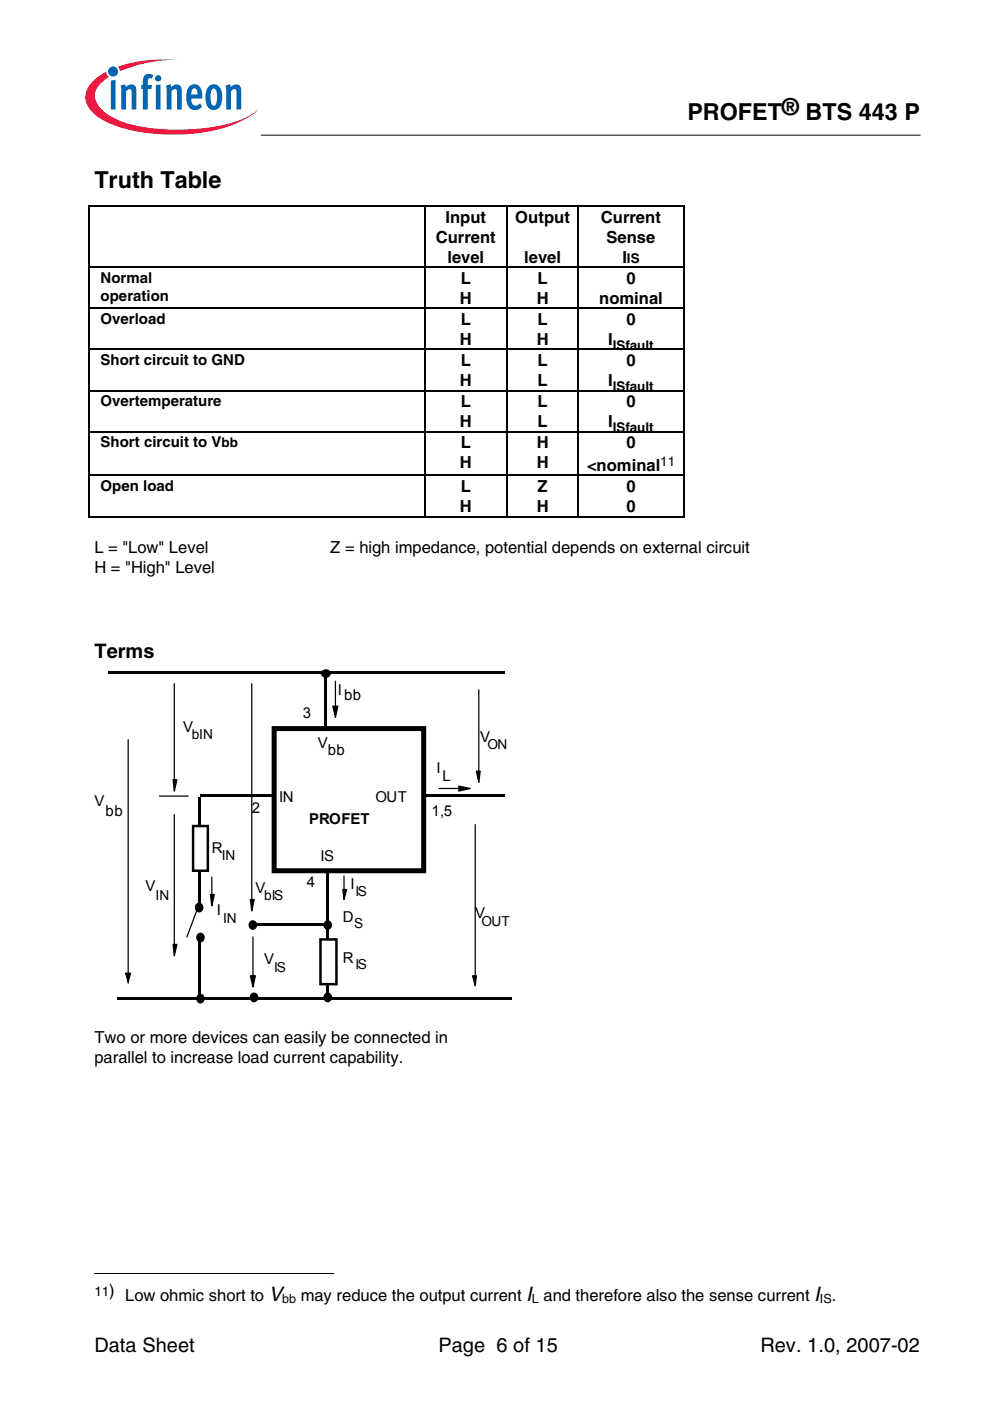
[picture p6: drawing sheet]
<svg xmlns="http://www.w3.org/2000/svg" width="210mm" height="297mm" viewBox="0 0 210 297" stroke-linecap="round" stroke-linejoin="round" font-family="sans-serif">
<circle cx="24" cy="15.2" r="1.07" fill="#0066b3"/>
<g fill="#ed1941">
<path d="M25 14.1l.8-.2a32.2 32.2 0 0 1 11.8-1.2 31.7 31.7 0 0 0-11.6 2.1l-.6 .3z"/>
<path d="M19.5 17.4a11 11 0 0 1 3-2.2l.2 .6 .4 .5a4.9 4.9 0 0 0-3 4.2 6.2 6.2 0 0 0 3.8 4.4 31.6 31.6 0 0 0 15.3 2.6 31.4 31.4 0 0 0 13.8-3l1.6-1.2a19.5 19.5 0 0 1-10.2 4.6 41.6 41.6 0 0 1-20.2-1.3 10 10 0 0 1-5.7-4.3 4.2 4.2 0 0 1 1-4.9z"/>
</g>
<g fill="#0066b3">
<path d="M23.5 17.1l1-.2v6.3h-1z"/>
<path d="M25.6 18.1l.9-.2 .2 .6a1.2 1.2 0 0 1 1.4-.6 1.2 1.2 0 0 1 .8 1.3v4h-1v-4a.41 .41 0 0 0-.7-.3l-.5 .5v3.8h-1z"/>
<path d="M30.8 15.9l.7-.2 .8 .1 .2 .1-.3 .8-.1-.1a.47 .47 0 0 0-.7 .3l-.1 1.1h1l-.2 .9h-.8v4.3h-1v-4.3h-.4v-.9h.4v-.7a1.74 1.74 0 0 1 .5-1.4z"/>
<path d="M35.2 18.1l1-.2 .1 .6a1.2 1.2 0 0 1 1.4-.6 1.2 1.2 0 0 1 .8 1.3v4h-1v-4a.41 .41 0 0 0-.6-.3l-.5 .5v3.8h-1.1z"/>
<path d="M47.8 18.1l1-.2 .1 .6a1.2 1.2 0 0 1 1.4-.6 1.2 1.2 0 0 1 .9 1.3v4h-1l-.1-4a.41 .41 0 0 0-.6-.3l-.5 .5v3.8h-1z"/>
<path d="M32.9 16.6a.67 .67 0 0 1 1.3 0 .67 .67 0 0 1-1.3 0zM33 18l1.1-.1v5.3h-1.1z"/>
<path d="M40.2 18.2a1.57 1.57 0 0 1 1.7-.2 1.57 1.57 0 0 1 .9 1.5l.1 1.4h-2.3a1.07 1.07 0 0 0 .2 1.1 1.07 1.07 0 0 0 1.1 .3l.5-.4 .4 .7a1.85 1.85 0 0 1-2.1 .6 1.85 1.85 0 0 1-1.2-1.9l.1-1.7 .2-.7zM40.8 18.9l-.2 1.2h1.3l-.1-.8a.57 .57 0 0 0-.3-.5 .57 .57 0 0 0-.7 .1z"/>
<path d="M44.4 18.2a1.74 1.74 0 0 1 1.9 0 1.74 1.74 0 0 1 .8 1.7v1.2a1.93 1.93 0 0 1-2.3 2.2 2.88 2.88 0 0 1-1.2-3.3 2.74 2.74 0 0 1 .8-1.8zM45 18.9a4.2 4.2 0 0 0 0 3.4l.3 .1a1.51 1.51 0 0 0 .7-1.8v-.4a1.16 1.16 0 0 0-.7-1.4z"/>
</g>
<path d="M55.4 28.7h139.7M20 270h50.8" fill="none" stroke="#000" stroke-width=".21"/>
<path d="M18.7 43.6h.2v.2h-.2zM144.9 43.6h.3v.2h-.3zM144.9 109.4h.3v.2h-.3zM42.5 168.5h64.6v.5h-64.6z" fill="#000"/>
<g fill="none" stroke="#000" stroke-width=".25">
<path d="M18.7 43.7h126.5M18.7 56.6h126.5M18.8 43.8v12.7M18.8 56.8v8.4M90 43.8v12.7M90 56.8v8.4M107.6 43.8v12.7M107.6 56.8v8.4M122.6 43.8v12.7M122.6 56.8v8.4M145 43.8v12.7M145 56.8v8.4"/>
<path d="M18.7 65.4h126.5M18.7 74.1h126.5M18.8 65.5v8.5M18.8 74.2v8.5M90 65.5v8.5M90 74.2v8.5M107.6 65.5v8.5M107.6 74.2v8.5M122.6 65.5v8.5M122.6 74.2v8.5M145 65.5v8.5M145 74.2v8.5"/>
<path d="M18.7 82.8h126.5M18.7 91.5h126.5M18.8 82.9v8.5M18.8 91.7v9M90 82.9v8.5M90 91.7v9M107.6 82.9v8.5M107.6 91.7v9M122.6 82.9v8.5M122.6 91.7v9M145 82.9v8.5M145 91.7v9"/>
<path d="M18.7 100.8h126.5M18.7 109.5h71.2M18.8 100.9v8.7M90 100.9v8.7M90.2 109.5h17.2M107.6 100.9v8.7M107.7 109.5h14.7M122.6 100.9v8.7M122.7 109.5h22.2M145 100.9v8.7"/>
</g>
<path d="M58.1 154.5h31.7v30.1h-31.7z" fill-rule="evenodd" fill="#fff" stroke="#000" stroke-width="1.1"/>
<path d="M22.9 142.3h84.2v.5h-84.2zM68.7 142.8h.6v11.2h-.6zM53.4 195.7h15.9v.6h-15.9zM69.3 184.4h.5v26.7h-.5zM24.8 211.4h83.6v.5h-83.6z" fill="#000"/>
<path d="M27.2 156.8v51.6M71.1 144.4v5.8M101.5 146.3v18M37 172.7v28.6M93 167.2h5.9M100.8 174.8v33.1M44.9 186v4.5M53.6 198.7v9.7M72.9 185.7v3.2" fill="none" stroke="#000" stroke-width=".26"/>
<g fill="#000" stroke="#000" stroke-width=".26">
<path d="M68.5 142.3a.83 .83 0 0 1 1.3 0 .83 .83 0 0 1-.4 1.2 .82 .82 0 0 1-1-.2 .82 .82 0 0 1 .1-1z" fill-rule="evenodd"/>
<path d="M70.6 149.7h1l-.5 2.4z" fill-rule="evenodd"/>
<path d="M97.3 166.7l2.4 .5-2.4 .5z" fill-rule="evenodd"/>
<path d="M101 163.5h.8l-.3 2.4z" fill-rule="evenodd"/>
<path d="M44.6 189.7h.8l-.5 2.4z" fill-rule="evenodd"/>
<path d="M72.7 188.6h.8l-.6 2.1z" fill-rule="evenodd"/>
<path d="M26.6 206.3h1.1l-.5 1.9z" fill-rule="evenodd"/>
<path d="M36.7 200.2h.8l-.5 2.4z" fill-rule="evenodd"/>
<path d="M53.1 206.9h1l-.5 2.4z" fill-rule="evenodd"/>
<path d="M100.2 206.9h.8l-.2 2.1z" fill-rule="evenodd"/>
</g>
<path d="M67.9 199.2h3.4v9.5h-3.4z" fill-rule="evenodd" fill="#fff" stroke="#000" stroke-width=".53"/>
<g fill="#000" stroke="#000" stroke-width=".26">
<path d="M36.7 165.3h.8l-.5 2.4z" fill-rule="evenodd"/>
<path d="M41.7 191.8a.83 .83 0 0 1 1.1 .1 .83 .83 0 0 1 0 1.1 .83 .83 0 0 1-1.1 .1 1.05 1.05 0 0 1 0-1.3z" fill-rule="evenodd"/>
<path d="M42 198.1a.85 .85 0 0 1 1.3 .6 .85 .85 0 0 1-1.1 .9 1.01 1.01 0 0 1-.2-1.5z" fill-rule="evenodd"/>
<path d="M42 211.1a.85 .85 0 0 1 1.3 .5 .85 .85 0 0 1-1.1 1 1.01 1.01 0 0 1-.2-1.5z" fill-rule="evenodd"/>
<path d="M53.3 210.8a.83 .83 0 0 1 1.1 .1 .83 .83 0 0 1 0 1.1 .83 .83 0 0 1-1.1 .1 1.05 1.05 0 0 1 0-1.3z" fill-rule="evenodd"/>
<path d="M68.9 210.8a.83 .83 0 0 1 1.2 .1 .83 .83 0 0 1 0 1.1 .83 .83 0 0 1-1.2 .1 1.05 1.05 0 0 1 0-1.3z" fill-rule="evenodd"/>
<circle cx="53.6" cy="196.1" r=".83"/>
<circle cx="69.4" cy="196.1" r=".83"/>
</g>
<path d="M42 169h.5v23.1h-.5zM42 198.7h.5v12.9h-.5z" fill="#000"/>
<path d="M37 144.9v21M33.8 168.8h6.1M42 192.3l-2.4 6.4" fill="none" stroke="#000" stroke-width=".26"/>
<path d="M40.9 175.1h3.2v9.5h-3.2z" fill-rule="evenodd" fill="#fff" stroke="#000" stroke-width=".53"/>
<path d="M53.4 144.9v46.6" fill="none" stroke="#000" stroke-width=".26"/>
<path d="M53.1 190.7h.8l-.5 2.4z" fill-rule="evenodd" fill="#000" stroke="#000" stroke-width=".26"/>
<g font-size="5">
<text x="145.8" y="25.5">PROFET® BTS 443 P</text>
<text x="20" y="39.9">Truth Table</text>
</g>
<g font-size="4.2">
<text x="20" y="139.5">Terms</text>
<text x="57" y="275.8">V</text>
<text x="111.6" y="275.8">I</text>
<text x="172.6" y="275.8">I</text>
<text x="20" y="286.6">Data Sheet</text>
<text x="93" y="286.6">Page 6 of 15</text>
<text x="161.2" y="286.6">Rev. 1.0, 2007-02</text>
</g>
<g font-size="3.5">
<text x="94.4" y="47.2">Input</text>
<text x="109.3" y="47.2">Output</text>
<text x="127.4" y="47.2">Current</text>
<text x="92.4" y="51.5">Current</text>
<text x="128.6" y="51.5">Sense</text>
<text x="94.9" y="55.7">level</text>
<text x="111.2" y="55.7">level</text>
<text x="132" y="55.7">I</text>
<text x="97.5" y="64.4">H</text>
<text x="97.7" y="60.2">L</text>
<text x="113.8" y="64.4">H</text>
<text x="114" y="60.2">L</text>
<text x="127" y="64.4">nominal</text>
<text x="132.8" y="60.2">0</text>
<text x="97.7" y="68.9">L</text>
<text x="114" y="68.9">L</text>
<text x="132.8" y="68.9">0</text>
<text x="97.5" y="73.2">H</text>
<text x="97.7" y="77.6">L</text>
<text x="113.8" y="73.2">H</text>
<text x="114" y="77.6">L</text>
<text x="128.9" y="73.2">I</text>
<text x="132.8" y="77.6">0</text>
<text x="97.5" y="81.9">H</text>
<text x="114" y="81.9">L</text>
<text x="128.9" y="81.9">I</text>
<text x="97.7" y="86.4">L</text>
<text x="114" y="86.4">L</text>
<text x="132.8" y="86.4">0</text>
<text x="97.5" y="90.6">H</text>
<text x="97.7" y="95.1">L</text>
<text x="113.8" y="95.1">H</text>
<text x="114" y="90.6">L</text>
<text x="128.9" y="90.6">I</text>
<text x="132.8" y="95.1">0</text>
<text x="97.5" y="99.3">H</text>
<text x="113.8" y="99.3">H</text>
<text x="124.5" y="99.9">&lt;nominal</text>
<text x="97.7" y="104.4">L</text>
<text x="114" y="104.4">Z</text>
<text x="132.8" y="104.4">0</text>
<text x="97.5" y="108.6">H</text>
<text x="113.8" y="108.6">H</text>
<text x="132.8" y="108.6">0</text>
<text x="20" y="117.3">L = &quot;Low&quot; Level</text>
<text x="70" y="117.3">Z = high impedance, potential depends on external circuit</text>
<text x="20" y="121.5">H = &quot;High&quot; Level</text>
<text x="20" y="221.1">Two or more devices can easily be connected in</text>
<text x="20" y="225.3">parallel to increase load current capability.</text>
<text x="23.2" y="274.7">)</text>
<text x="26.5" y="275.8">Low ohmic short to</text>
<text x="63.8" y="275.8">may reduce the output current</text>
<text x="115.2" y="275.8">and therefore also the sense current</text>
<text x="176.4" y="275.8">.</text>
</g>
<g font-size="3.2">
<text x="21.3" y="59.9">Normal</text>
<text x="21.3" y="63.8">operation</text>
<text x="21.3" y="68.7">Overload</text>
<text x="21.3" y="77.4">Short circuit to GND</text>
<text x="21.3" y="86.1">Overtemperature</text>
<text x="21.3" y="94.8">Short circuit to Vbb</text>
<text x="21.3" y="104.1">Open load</text>
<text x="71.6" y="147.3">I</text>
<text x="72.9" y="148.3">bb</text>
<text x="38.8" y="155.2">V</text>
<text x="64.2" y="152.3">3</text>
<text x="67.4" y="158.6">V</text>
<text x="69.5" y="160">bb</text>
<text x="101.8" y="157.3">V</text>
<text x="92.5" y="163.9">I</text>
<text x="93.9" y="165.5">L</text>
<text x="20" y="170.8">V</text>
<text x="22.4" y="172.9">bb</text>
<text x="53.4" y="172.4">2</text>
<text x="59.2" y="170">IN</text>
<text x="79.6" y="170">OUT</text>
<text x="91.5" y="172.9">1,5</text>
<text x="65.5" y="174.6">PROFET</text>
<text x="44.9" y="180.8">R</text>
<text x="67.9" y="182.5">IS</text>
<text x="30.9" y="188.8">V</text>
<text x="54.1" y="189.3">V</text>
<text x="65" y="188">4</text>
<text x="74.3" y="188.6">I</text>
<text x="46" y="194.1">I</text>
<text x="72.7" y="195.4">D</text>
<text x="100.8" y="194.6">V</text>
<text x="56" y="204.4">V</text>
<text x="72.7" y="204.1">R</text>
</g>
<g font-size="2.9">
<text x="40.7" y="156.6">bIN</text>
<text x="103.4" y="158.7">ON</text>
<text x="47" y="182.2">IN</text>
<text x="33" y="190.7">IN</text>
<text x="56" y="190.7">bIS</text>
<text x="75.4" y="189.9">IS</text>
<text x="47.3" y="195.7">IN</text>
<text x="75.1" y="196.8">S</text>
<text x="102.1" y="196.3">OUT</text>
<text x="58.1" y="206">IS</text>
<text x="75.4" y="205.5">IS</text>
</g>
<g font-size="2.8">
<text x="132.9" y="55.7">IS</text>
<text x="129.9" y="74.2">ISfault</text>
<text x="129.9" y="82.9">ISfault</text>
<text x="129.9" y="91.7">ISfault</text>
<text x="140" y="98.8">11</text>
<text x="20" y="274.7">11</text>
</g>
<g font-size="2.7">
<text x="59.8" y="276.4">bb</text>
<text x="112.8" y="276.4">L</text>
<text x="173.8" y="276.4">IS</text>
</g>
</svg>
